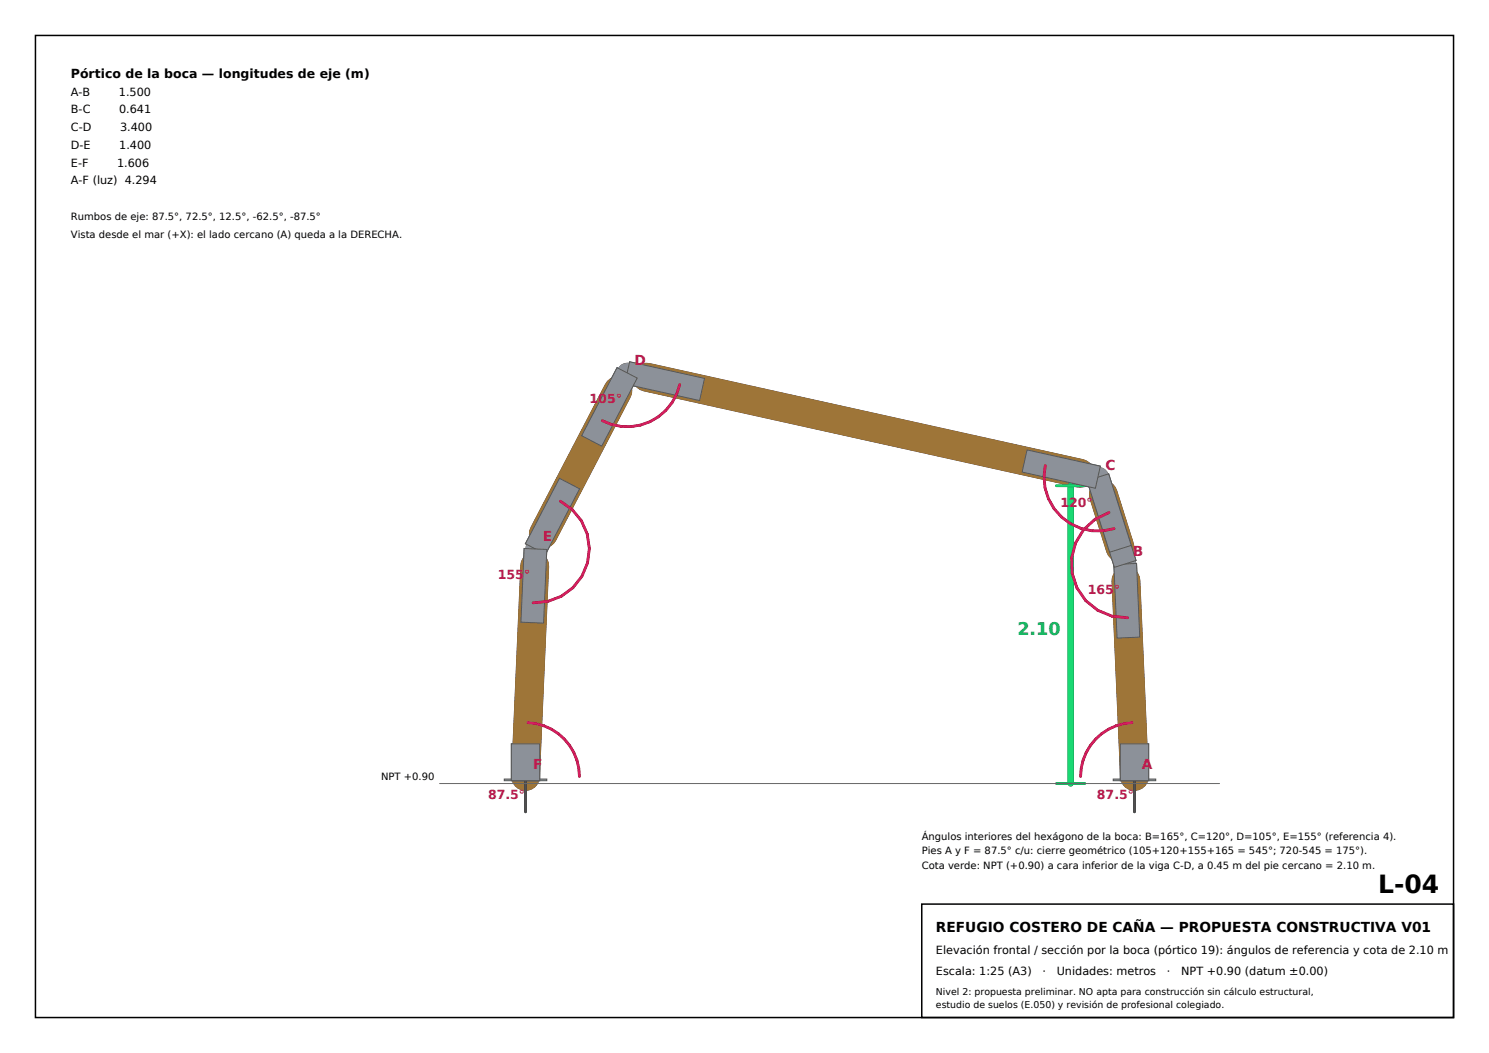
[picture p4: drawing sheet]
<svg xmlns="http://www.w3.org/2000/svg" width="420mm" height="297mm" viewBox="0 0 420 297" stroke-linecap="round" stroke-linejoin="round" font-family="sans-serif">
<path d="M10 10h400v277h-400zM260 255h150v32h-150z" fill="none" stroke="#000" stroke-width=".42"/>
<g fill="#8c9199" stroke="#54575c" stroke-width=".28">
<path d="M314.2 159.2l6.4-.3 .9 20.8-6.4 .3z" fill-rule="evenodd"/>
<path d="M308.1 140.2l6.1-1.9 6.2 19.8-6.1 1.9z" fill-rule="evenodd"/>
<path d="M306.6 135.6l6.1-2 6.4 20.2-6.1 2z" fill-rule="evenodd"/>
<path d="M289.7 126.9l20.7 4.6-1.4 6.2-20.7-4.6z" fill-rule="evenodd"/>
<path d="M177.6 102l21.1 4.7-1.4 6.3-21.1-4.7z" fill-rule="evenodd"/>
<path d="M174.1 103.7l5.6 2.9-10 19.2-5.6-2.9z" fill-rule="evenodd"/>
<path d="M157.8 134.9l5.7 3-9.6 18.4-5.7-2.9z" fill-rule="evenodd"/>
<path d="M147.8 154.7l6.4 .3-.9 20.8-6.4-.3z" fill-rule="evenodd"/>
<path d="M316 209.8h8v10.4h-8z" fill-rule="evenodd"/>
<path d="M144.2 209.8h8v10.4h-8z" fill-rule="evenodd"/>
</g>
<path d="M174.3 110.2l-21 40.4M182.4 106.4l122.2 27.1M311.2 139.5l4.7 15M150.8 159.6l-2.6 59.4M317.6 163.9l2.4 55.1" fill="none" stroke="#57411f" stroke-width="8.1"/>
<path d="M174.3 110.2l-21 40.4M182.4 106.4l122.2 27.1M311.2 139.5l4.7 15M150.8 159.6l-2.6 59.4M317.6 163.9l2.4 55.1" fill="none" stroke="#9e7538" stroke-width="8"/>
<circle cx="317.9" cy="169.8" r=".39" fill="#2a2b2e"/>
<circle cx="317.9" cy="169.8" r=".32" fill="#4d4f54"/>
<circle cx="318.1" cy="175.8" r=".39" fill="#2a2b2e"/>
<circle cx="318.1" cy="175.8" r=".32" fill="#4d4f54"/>
<circle cx="314.1" cy="148.8" r=".39" fill="#2a2b2e"/>
<circle cx="314.1" cy="148.8" r=".32" fill="#4d4f54"/>
<circle cx="312.3" cy="143" r=".39" fill="#2a2b2e"/>
<circle cx="312.3" cy="143" r=".32" fill="#4d4f54"/>
<circle cx="317.4" cy="159.1" r="2.87" fill="#4d5054"/>
<circle cx="317.4" cy="159.1" r="2.8" fill="#8c9199"/>
<circle cx="313" cy="145.3" r=".39" fill="#2a2b2e"/>
<circle cx="313" cy="145.3" r=".32" fill="#4d4f54"/>
<circle cx="314.8" cy="151" r=".39" fill="#2a2b2e"/>
<circle cx="314.8" cy="151" r=".32" fill="#4d4f54"/>
<circle cx="298.8" cy="132.2" r=".39" fill="#2a2b2e"/>
<circle cx="298.8" cy="132.2" r=".32" fill="#4d4f54"/>
<circle cx="292.9" cy="130.9" r=".39" fill="#2a2b2e"/>
<circle cx="292.9" cy="130.9" r=".32" fill="#4d4f54"/>
<circle cx="309.7" cy="134.6" r="2.87" fill="#4d5054"/>
<circle cx="309.7" cy="134.6" r="2.8" fill="#8c9199"/>
<circle cx="188.3" cy="107.7" r=".39" fill="#2a2b2e"/>
<circle cx="188.3" cy="107.7" r=".32" fill="#4d4f54"/>
<circle cx="194.1" cy="109" r=".39" fill="#2a2b2e"/>
<circle cx="194.1" cy="109" r=".32" fill="#4d4f54"/>
<circle cx="171.5" cy="115.5" r=".39" fill="#2a2b2e"/>
<circle cx="171.5" cy="115.5" r=".32" fill="#4d4f54"/>
<circle cx="168.7" cy="120.8" r=".39" fill="#2a2b2e"/>
<circle cx="168.7" cy="120.8" r=".32" fill="#4d4f54"/>
<circle cx="176.9" cy="105.2" r="2.87" fill="#4d5054"/>
<circle cx="176.9" cy="105.2" r="2.8" fill="#8c9199"/>
<circle cx="156" cy="145.3" r=".39" fill="#2a2b2e"/>
<circle cx="156" cy="145.3" r=".32" fill="#4d4f54"/>
<circle cx="158.8" cy="139.9" r=".39" fill="#2a2b2e"/>
<circle cx="158.8" cy="139.9" r=".32" fill="#4d4f54"/>
<circle cx="150.6" cy="165.6" r=".39" fill="#2a2b2e"/>
<circle cx="150.6" cy="165.6" r=".32" fill="#4d4f54"/>
<circle cx="150.3" cy="171.6" r=".39" fill="#2a2b2e"/>
<circle cx="150.3" cy="171.6" r=".32" fill="#4d4f54"/>
<circle cx="151" cy="154.8" r="2.87" fill="#4d5054"/>
<circle cx="151" cy="154.8" r="2.8" fill="#8c9199"/>
<path d="M314 219.7h12v.5h-12z" fill-rule="evenodd" fill="#8c9199" stroke="#54575c" stroke-width=".28"/>
<circle cx="320" cy="213.4" r=".39" fill="#2a2b2e"/>
<circle cx="320" cy="213.4" r=".32" fill="#4d4f54"/>
<path d="M320 219v10" fill="none" stroke="#2a2b2e" stroke-width=".78"/>
<path d="M320 219v10" fill="none" stroke="#4d4f54" stroke-width=".64"/>
<path d="M142.2 219.7h12v.5h-12z" fill-rule="evenodd" fill="#8c9199" stroke="#54575c" stroke-width=".28"/>
<circle cx="148.2" cy="213.4" r=".39" fill="#2a2b2e"/>
<circle cx="148.2" cy="213.4" r=".32" fill="#4d4f54"/>
<path d="M148.2 219v10" fill="none" stroke="#2a2b2e" stroke-width=".78"/>
<path d="M148.2 219v10" fill="none" stroke="#4d4f54" stroke-width=".64"/>
<path d="M302 137v84" fill="none" stroke="#0e773f" stroke-width="1.7"/>
<path d="M302 137v84" fill="none" stroke="#1ad973" stroke-width="1.6"/>
<path d="M298 137h8M298 221h8" fill="none" stroke="#0e773f" stroke-width=".78"/>
<path d="M298 137h8M298 221h8" fill="none" stroke="#1ad973" stroke-width=".64"/>
<g fill="#8c9199" stroke="#54575c" stroke-width=".28">
<path d="M314.2 159.2l6.4-.3 .9 20.8-6.4 .3z" fill-rule="evenodd"/>
<path d="M308.1 140.2l6.1-1.9 6.2 19.8-6.1 1.9z" fill-rule="evenodd"/>
<path d="M306.6 135.6l6.1-2 6.4 20.2-6.1 2z" fill-rule="evenodd"/>
<path d="M289.7 126.9l20.7 4.6-1.4 6.2-20.7-4.6z" fill-rule="evenodd"/>
<path d="M177.6 102l21.1 4.7-1.4 6.3-21.1-4.7z" fill-rule="evenodd"/>
<path d="M174.1 103.7l5.6 2.9-10 19.2-5.6-2.9z" fill-rule="evenodd"/>
<path d="M157.8 134.9l5.7 3-9.6 18.4-5.7-2.9z" fill-rule="evenodd"/>
<path d="M147.8 154.7l6.4 .3-.9 20.8-6.4-.3z" fill-rule="evenodd"/>
<path d="M316 209.8h8v10.4h-8z" fill-rule="evenodd"/>
<path d="M144.2 209.8h8v10.4h-8z" fill-rule="evenodd"/>
</g>
<path d="M191.7 108.5a15.2 15.2 0 0 1-21.8 10.2M294.8 131.3a15.2 15.2 0 0 0 19.4 17.8M158.1 141.4a15.2 15.2 0 0 1 7.6 17.4 15.2 15.2 0 0 1-15.3 11.2M312.8 144.6a15.2 15.2 0 0 0-10.4 17.1 15.2 15.2 0 0 0 15.6 12.5M148.9 203.8a15.2 15.2 0 0 1 14.5 15.2M319.3 203.8a15.2 15.2 0 0 0-14.5 15.2" fill="none" stroke="#771135" stroke-width=".78"/>
<path d="M191.7 108.5a15.2 15.2 0 0 1-21.8 10.2M294.8 131.3a15.2 15.2 0 0 0 19.4 17.8M158.1 141.4a15.2 15.2 0 0 1 7.6 17.4 15.2 15.2 0 0 1-15.3 11.2M312.8 144.6a15.2 15.2 0 0 0-10.4 17.1 15.2 15.2 0 0 0 15.6 12.5M148.9 203.8a15.2 15.2 0 0 1 14.5 15.2M319.3 203.8a15.2 15.2 0 0 0-14.5 15.2" fill="none" stroke="#d91f61" stroke-width=".64"/>
<path d="M124 221h220" fill="none" stroke="#666" stroke-width=".28"/>
<text font-size="7.1" x="388.8" y="252">L-04</text>
<text font-size="4.9" fill="#0d994d" x="287" y="179">2.10</text>
<g font-size="3.9" fill="#bf1a4d">
<text x="179" y="103.1">D</text>
<text x="311.8" y="132.5">C</text>
<text x="153.2" y="152.7">E</text>
<text x="319.5" y="156.9">B</text>
<text x="150.4" y="216.9">F</text>
<text x="322.1" y="216.9">A</text>
</g>
<text font-size="3.9" x="264" y="263">REFUGIO COSTERO DE CAÑA — PROPUESTA CONSTRUCTIVA V01</text>
<text font-size="3.5" x="20" y="22">Pórtico de la boca — longitudes de eje (m)</text>
<g font-size="3.5" fill="#bf1a4d">
<text x="166.3" y="113.6">105°</text>
<text x="299.1" y="143.1">120°</text>
<text x="140.5" y="163.3">155°</text>
<text x="306.8" y="167.5">165°</text>
<text x="137.7" y="225.3">87.5°</text>
<text x="309.4" y="225.3">87.5°</text>
</g>
<g font-size="3.2">
<text x="20" y="27">A-B</text>
<text x="33.5" y="27">1.500</text>
<text x="20" y="32">B-C</text>
<text x="33.6" y="32">0.641</text>
<text x="20" y="37">C-D</text>
<text x="33.9" y="37">3.400</text>
<text x="20" y="42">D-E</text>
<text x="20" y="47">E-F</text>
<text x="33" y="47">1.606</text>
<text x="33.6" y="42">1.400</text>
<text x="20" y="52">A-F (luz) 4.294</text>
<text x="264" y="269">Elevación frontal / sección por la boca (pórtico 19): ángulos de referencia y cota de 2.10 m</text>
<text x="264" y="275">Escala: 1:25 (A3)</text>
<text x="294.1" y="275">·</text>
<text x="298.1" y="275">Unidades: metros</text>
<text x="329.1" y="275">·</text>
<text x="333.2" y="275">NPT +0.90 (datum ±0.00)</text>
</g>
<g font-size="2.8">
<text x="20" y="62">Rumbos de eje: 87.5°, 72.5°, 12.5°, -62.5°, -87.5°</text>
<text x="20" y="67">Vista desde el mar (+X): el lado cercano (A) queda a la DERECHA.</text>
<text x="107.5" y="219.9">NPT +0.90</text>
<text x="260" y="237">Ángulos interiores del hexágono de la boca: B=165°, C=120°, D=105°, E=155° (referencia 4).</text>
<text x="260" y="241">Pies A y F = 87.5° c/u: cierre geométrico (105+120+155+165 = 545°; 720-545 = 175°).</text>
<text x="260" y="245">Cota verde: NPT (+0.90) a cara inferior de la viga C-D, a 0.45 m del pie cercano = 2.10 m.</text>
</g>
<g font-size="2.6">
<text x="264" y="280.5">Nivel 2: propuesta preliminar. NO apta para construcción sin cálculo estructural,</text>
<text x="264" y="284.2">estudio de suelos (E.050) y revisión de profesional colegiado.</text>
</g>
</svg>
